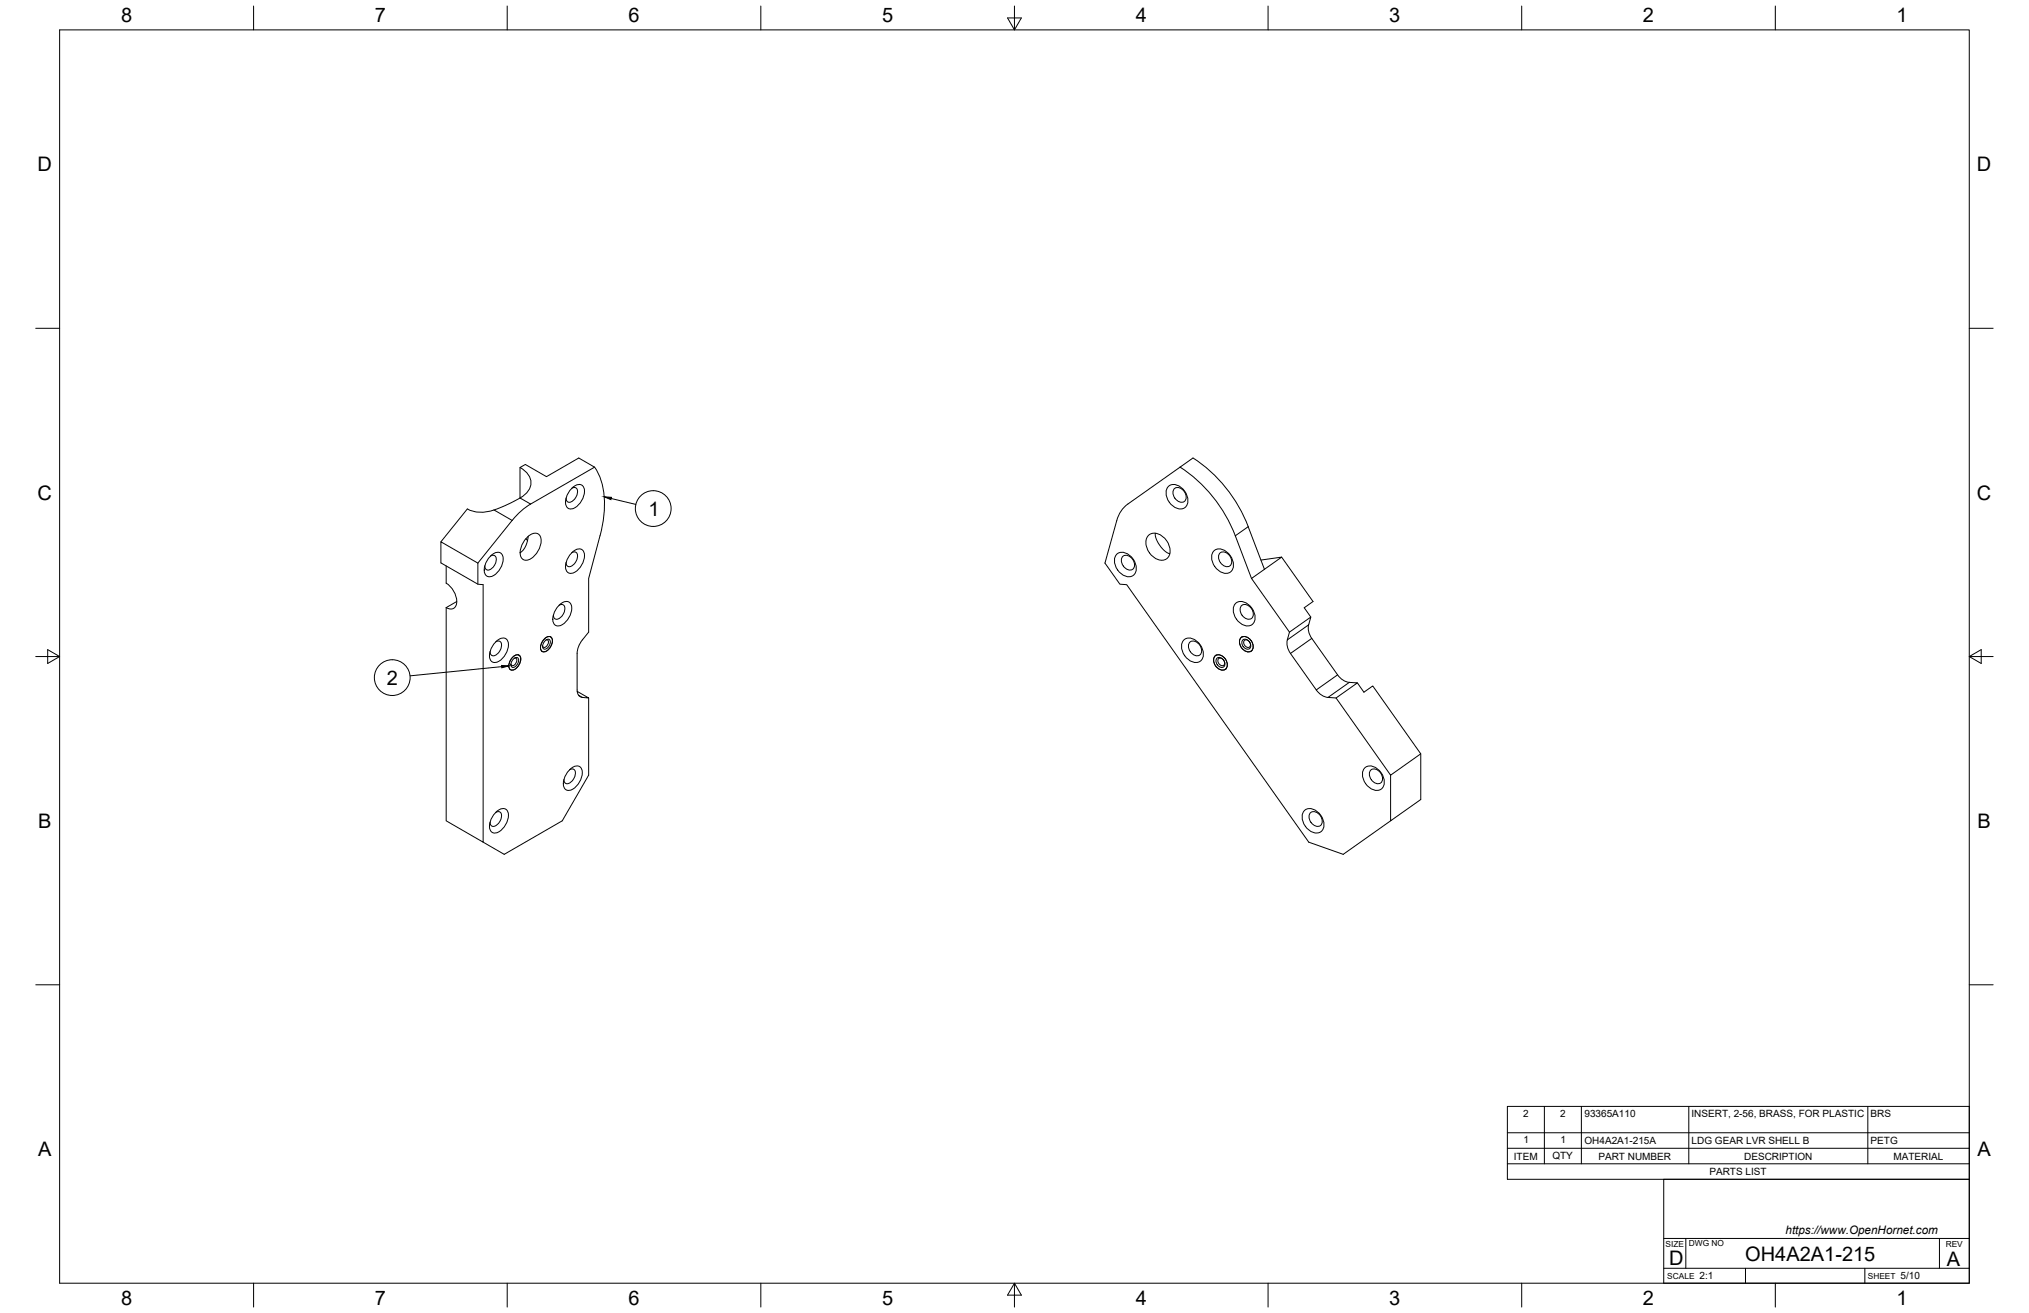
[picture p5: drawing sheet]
<svg xmlns="http://www.w3.org/2000/svg" width="864mm" height="559mm" viewBox="0 0 864 559" stroke-linecap="round" stroke-linejoin="round" font-family="sans-serif">
<!-- layer: Visible -->
<g fill="none" stroke="#000" stroke-width=".43">
<path d="M221.4 199a7.1 7.1 0 0 1 4.2 8.5 9.1 9.1 0 0 1-4.2 4.4M253.1 198.8l-6.8-3.9-13.7 8-9-5.2-2.3 1.3v12.9M253.1 198.8l-27.3 15.7M253.1 198.8a31.9 31.9 0 0 1 3.6 23.1l-.8 4-5.4 20.3v22.8l-2.6 3.3a9.8 9.8 0 0 0-2.3 5.8l.1 16.3 .7 1.7 1.5 .7M502.3 198.8l-22.3 15.7a12.3 12.3 0 0 0-4.7 7l-5 18.1 6.4 9 2.9 .2 77.4 109.6 14.7 5.2 20.2-14.3M502.3 198.8l5.5-3.9a61 61 0 0 1 23.5 29.2M502.3 198.8a61 61 0 0 1 23.5 29.2l6.9 18.2M221.3 211.9l-6.6 3.4a24.9 24.9 0 0 1-12.1 2.6l-3.7-1.3-11.2 14M225.9 214.5l-4.1 3-3.8 4M243.3 207.8a1.6 1.6 0 0 1 2 0 1.6 1.6 0 0 1 .5 2 4.4 4.4 0 0 1-3.8 3.9l-.9-.7-.2-1.1M243.3 207.8a3.2 3.2 0 0 1 4.9-.8 7.5 7.5 0 0 1-5.5 9.6 3.2 3.2 0 0 1-1.7-4.6l.7-1.8zM497.1 207.2a4.7 4.7 0 0 1 7.2 1.9 4.7 4.7 0 0 1-.7 7.3 6.6 6.6 0 0 1-7.3-7.1z"/>
<path d="M499.7 208.2a3.3 3.3 0 0 1 5 2.4 2.21 2.21 0 0 1-.6 2.8 2.21 2.21 0 0 1-3-.3 3.9 3.9 0 0 1-1.4-4.9zM208.7 236.7a1.6 1.6 0 0 1 2.1-.1 1.6 1.6 0 0 1 .4 2 4.4 4.4 0 0 1-3.8 4l-.9-.8-.1-1M208.7 236.7a3.2 3.2 0 0 1 4.9-.8 7.5 7.5 0 0 1-5.5 9.6 3.2 3.2 0 0 1-1.8-4.7l1.2-2.6zM218 221.5l-14.6 18.1M223.8 229.3l.7 .8M224.4 228.6a3.4 3.4 0 0 1 5.3-.8 8.4 8.4 0 0 1-3.8 10 2.73 2.73 0 0 1-3.2 .3 2.73 2.73 0 0 1-1.3-2.8 10 10 0 0 1 3-6.7zM224.8 228.2l-1.1 4.3-1.1 1.7-1.2 1M243.3 235.3a1.6 1.6 0 0 1 2-.1 1.6 1.6 0 0 1 .5 2 4.4 4.4 0 0 1-3.8 4l-.9-.8-.2-1.1M243.3 235.3a3.2 3.2 0 0 1 4.9-.9 7.5 7.5 0 0 1-5.5 9.6 3.2 3.2 0 0 1-1.7-4.6l1.1-2.6zM475.1 236.1a4.7 4.7 0 0 1 7.2 1.8 4.7 4.7 0 0 1-.6 7.4 6.6 6.6 0 0 1-7.4-7.1zM477.7 237a3.3 3.3 0 0 1 5.1 2.4 2.21 2.21 0 0 1-.7 2.9 2.21 2.21 0 0 1-2.9-.3 3.9 3.9 0 0 1-1.5-5zM488.7 228a4.9 4.9 0 0 1 7.2 1.3 6.1 6.1 0 0 1 .6 8.5 5.9 5.9 0 0 1-7.8-3.4 5.7 5.7 0 0 1 0-6.4z"/>
<path d="M491.7 226.9l.3 2 1.6 3.2 2.4 2.6 1.9 1M516.5 234.6a4.7 4.7 0 0 1 7.1 1.9 4.7 4.7 0 0 1-.6 7.3 6.6 6.6 0 0 1-7.3-7.1zM519 235.6a3.3 3.3 0 0 1 5.1 2.4 2.21 2.21 0 0 1-.7 2.9 2.21 2.21 0 0 1-2.9-.4 3.9 3.9 0 0 1-1.5-4.9zM531.3 224.2l6.9 18.1M536.7 238.4l8.8-1.3-7.3 5.2M545.5 237.1l13.4 18.9-3.8 2.7 2.8 3.9M189.9 240.9v7.3a9.2 9.2 0 0 1 4.2 9.4 2.62 2.62 0 0 1-4.2 1M194.4 256l-4.5 2.6M203.4 248.6v-9l-15.7-9v9l15.7 9 2.2 .2v109.6l-15.7-9.1v-90.7M237.9 257.6a1.6 1.6 0 0 1 2 0 1.6 1.6 0 0 1 .5 1.9 4.4 4.4 0 0 1-3.8 4l-.9-.8-.2-1M237.9 257.6a3.2 3.2 0 0 1 4.9-.8 7.5 7.5 0 0 1-5.5 9.6 3.2 3.2 0 0 1-1.8-4.6l1.2-2.7zM525.7 257a4.7 4.7 0 0 1 7.2 1.9 4.7 4.7 0 0 1-.7 7.3 6.6 6.6 0 0 1-7.3-7.1z"/>
<path d="M528.2 258a3.3 3.3 0 0 1 5.1 2.4 2.21 2.21 0 0 1-.7 2.8 2.21 2.21 0 0 1-2.9-.3 3.9 3.9 0 0 1-1.5-4.9zM538.2 242.3l-5.5 3.9 16.1 22.8M211 273.2a1.6 1.6 0 0 1 2-.1 1.6 1.6 0 0 1 .4 2 4.4 4.4 0 0 1-3.8 4l-.8-.8-.2-1M211 273.2a3.2 3.2 0 0 1 4.9-.8 7.5 7.5 0 0 1-5.6 9.6 3.2 3.2 0 0 1-1.7-4.7l1.2-2.6zM218.1 279.8a1.86 1.86 0 0 1 1.8-1.2 1.86 1.86 0 0 1 1.7 1.2 4.6 4.6 0 0 1-4.1 5.4 3.2 3.2 0 0 1 .2-4.9zM218.1 279.8a1.84 1.84 0 0 1 1.8-1.2 1.84 1.84 0 0 1 1.7 1.2 4.6 4.6 0 0 1-4.1 5.3 3.2 3.2 0 0 1 .2-4.8zM220.7 278.7l.2 .1M230.6 277.1l.2 .2M231.6 272a1.86 1.86 0 0 1 1.7-1.2 1.86 1.86 0 0 1 1.8 1.3 4.6 4.6 0 0 1-4.1 5.3 3.2 3.2 0 0 1 .2-4.9zM231.6 272a1.84 1.84 0 0 1 1.7-1.2 1.84 1.84 0 0 1 1.8 1.3 4.6 4.6 0 0 1-4.1 5.3 3.2 3.2 0 0 1 .2-4.8zM232.2 272.6a1.17 1.17 0 0 1 1.6-.5 1.17 1.17 0 0 1 .4 1.6 2.62 2.62 0 0 1-2.8 2.5 2.62 2.62 0 0 1 .8-3.6zM232.4 272.4l.3-.1a1.57 1.57 0 0 1-.1 2.7l-1.1 .6-.6-.7"/>
<path d="M234.1 270.9l.3 .2M503.7 272.6a4.7 4.7 0 0 1 7.1 1.8 4.7 4.7 0 0 1-.6 7.4 6.6 6.6 0 0 1-7.3-7.1zM506.2 273.5a3.3 3.3 0 0 1 5.1 2.4 2.21 2.21 0 0 1-.7 2.9 2.21 2.21 0 0 1-2.9-.3 3.9 3.9 0 0 1-1.5-5zM517 279.4a2.93 2.93 0 0 1 4.5 1.1 2.77 2.77 0 0 1-1.1 4.7 4.2 4.2 0 0 1-3.4-5.8zM517 279.4a2.91 2.91 0 0 1 4.5 1.1 2.74 2.74 0 0 1-1.1 4.7 4.2 4.2 0 0 1-3.4-5.8zM517.7 278.8l-.3 .2M528 271.6a2.93 2.93 0 0 1 4.6 1.1 2.77 2.77 0 0 1-1.2 4.8 4.2 4.2 0 0 1-3.4-5.9zM528 271.6a2.91 2.91 0 0 1 4.5 1.1 2.74 2.74 0 0 1-1.1 4.7 4.2 4.2 0 0 1-3.4-5.8zM528.7 271l-.3 .3M529.1 272.3a2.48 2.48 0 0 1 2.7 .9 2.48 2.48 0 0 1 0 2.9 2.48 2.48 0 0 1-2.7-1 2.48 2.48 0 0 1 0-2.8zM529.8 272.5a1.9 1.9 0 0 1 2 .7 1.9 1.9 0 0 1 0 2.2 1.9 1.9 0 0 1-2-.7 1.9 1.9 0 0 1 0-2.2zM532.7 276.9l-.2 .2"/>
<path d="M532.8 276.9h.1M548.8 269a10.8 10.8 0 0 0-1 5.4l.3 1.5 1.2 2.2 10.9 15.5a7.2 7.2 0 0 0 5.1 3.2M548.8 269l9.1-6.4a10.6 10.6 0 0 0-1 5.4l.6 2.3 .8 1.4 11 15.5a7.2 7.2 0 0 0 5 3.2M217.1 284.9l.2 .2M218.7 280.3a1.17 1.17 0 0 1 1.6-.4 1.17 1.17 0 0 1 .4 1.6 2.62 2.62 0 0 1-2.8 2.5 2.62 2.62 0 0 1 .8-3.7zM218.9 280.1h.4a1.57 1.57 0 0 1-.1 2.7l-1.1 .5-.6-.7M245.7 294.3l4.8 2.8-2.6-.3M250.5 297.1v32.8l-11.2 19.4-24.7 14.3-9-5.2M518.1 280a2.48 2.48 0 0 1 2.7 1 2.48 2.48 0 0 1 0 2.8 2.48 2.48 0 0 1-2.7-.9 2.48 2.48 0 0 1 0-2.9zM518.8 280.2a1.9 1.9 0 0 1 2 .8 1.9 1.9 0 0 1 0 2.2 1.9 1.9 0 0 1-2-.8 1.9 1.9 0 0 1 0-2.2zM521.8 284.7l-.3 .2M574.3 290.4l3.4 .2-9 6.5-3.5-.3"/>
<path d="M577.7 290.6l2.8 4 3.8-2.7 20.4 28.9-12.8 9.1-23.2-32.8M242.4 327.6a1.6 1.6 0 0 1 2-.1 1.6 1.6 0 0 1 .5 2 4.4 4.4 0 0 1-3.8 4l-.9-.8-.2-1M242.4 327.6a3.2 3.2 0 0 1 4.9-.8 7.5 7.5 0 0 1-5.5 9.6 3.2 3.2 0 0 1-1.8-4.6l.7-1.8zM580.7 327a4.7 4.7 0 0 1 7.1 1.9 4.7 4.7 0 0 1-.6 7.3 6.6 6.6 0 0 1-7.3-7.1zM583.2 328a3.3 3.3 0 0 1 5.1 2.4 2.21 2.21 0 0 1-.7 2.8 2.21 2.21 0 0 1-2.9-.3 3.9 3.9 0 0 1-1.5-4.9zM604.7 320.8v19.5l-12.8 9v-19.4M211 345.8a1.6 1.6 0 0 1 2-.1 1.6 1.6 0 0 1 .4 2 4.4 4.4 0 0 1-3.8 4l-.8-.8-.2-1M211 345.8a3.2 3.2 0 0 1 4.9-.9 7.5 7.5 0 0 1-5.6 9.6 3.2 3.2 0 0 1-1.7-4.6l1.2-2.6zM555 345.1a4.7 4.7 0 0 1 7.2 1.9 4.7 4.7 0 0 1-.7 7.3 6.6 6.6 0 0 1-7.3-7.1zM557.6 346.1a3.3 3.3 0 0 1 5 2.4 2.21 2.21 0 0 1-.6 2.9 2.21 2.21 0 0 1-2.9-.3 3.9 3.9 0 0 1-1.5-5z"/>
</g>
<!-- layer: Visible Narrow -->
<path d="M210.3 217l7.7 4.5M221.3 211.9l4.5 2.6M531.3 224.2l-5.5 3.8M557 265.9l-9.1 6.4M558.3 271.7l-9 6.4M246.3 295.9l1.6 .9M569.3 287.2l-9.1 6.4M574.3 290.4l-9.1 6.4" fill="none" stroke="#000" stroke-width=".43"/>
<!-- layer: Border -->
<g fill="none" stroke="#000" stroke-width=".43">
<path d="M25.4 12.7h812.8v533.4h-812.8zM107.9 2.6v10.1M215.9 2.6v10.1M323.8 2.6v10.1M428.8 7.6h5.9l-2.9 5.1zM431.8 2.6v10.1M539.7 2.6v10.1M647.7 2.6v10.1M755.6 2.6v10.1M15.2 139.7h10.2M838.2 139.7h10.1M15.2 279.4h10.2"/>
<path d="M20.3 276.5l5.1 2.9-5.1 3zM838.2 279.4l5.1-2.9v5.9zM838.2 279.4h10.1M15.2 419.1h10.2M838.2 419.1h10.1M107.9 546.1v10.2M215.9 546.1v10.2M323.8 546.1v10.2M431.8 546.1l2.9 5.1h-5.9zM431.8 546.1v10.2M539.7 546.1v10.2M647.7 546.1v10.2"/>
<path d="M755.6 546.1v10.2"/>
</g>
<!-- layer: Titleblock -->
<path d="M708.1 501.9h130.1v44.2h-130.1zM708.1 539.8h130.1M708.1 527.1h130.1M717.5 527.1v12.7M742.9 539.8v6.3M793.7 539.8v6.3M825.5 527.1v12.7" fill="none" stroke="#000" stroke-width=".43"/>
<!-- layer: Parts Lists -->
<path d="M641.6 470.9h196.6v31h-196.6zM657.3 470.9v24.4M673.1 470.9v24.4M718.8 470.9v24.4M795 470.9v24.4M641.6 495.3h196.6M641.6 488.7h196.6M641.6 482.1h196.6" fill="none" stroke="#000" stroke-width=".43"/>
<!-- layer: Balloons -->
<g fill="none" stroke="#000" stroke-width=".43">
<circle cx="278" cy="216.4" r="7.6"/>
<circle cx="167" cy="288.4" r="7.6"/>
</g>
<!-- layer: 0 -->
<path d="M257.2 211.4l3 .3-.2 .9zM213.5 283.2l3.1 .2-3 .8z" fill="#000" stroke="#000" stroke-width=".43"/>
<path d="M260.1 212.2l10.5 2.5M213.6 283.7l-39.1 3.9" fill="none" stroke="#000" stroke-width=".43"/>
<g font-size="8.5">
<text x="51.6" y="9.4">8</text>
<text x="159.5" y="9.4">7</text>
<text x="267.5" y="9.4">6</text>
<text x="375.4" y="9.3">5</text>
<text x="483.4" y="9.4">4</text>
<text x="591.3" y="9.4">3</text>
<text x="699.3" y="9.4">2</text>
<text x="807.2" y="9.4">1</text>
<text x="16" y="72.9">D</text>
<text x="841.4" y="72.9">D</text>
<text x="16" y="212.6">C</text>
<text x="841.4" y="212.6">C</text>
<text x="276" y="219.5">1</text>
<text x="164.7" y="291.5">2</text>
<text x="16.2" y="352.3">B</text>
<text x="841.7" y="352.3">B</text>
<text x="16.2" y="492">A</text>
<text x="841.7" y="492">A</text>
<text x="710.4" y="538.4">D</text>
<text x="742.8" y="536.7">OH4A2A1-215</text>
<text x="828.7" y="538.8">A</text>
<text x="51.6" y="555.5">8</text>
<text x="159.5" y="555.5">7</text>
<text x="267.5" y="555.5">6</text>
<text x="375.4" y="555.4">5</text>
<text x="483.4" y="555.5">4</text>
<text x="591.3" y="555.5">3</text>
<text x="699.3" y="555.5">2</text>
<text x="807.2" y="555.5">1</text>
</g>
<text font-size="5" x="760" y="525.2">https://www.OpenHornet.com</text>
<g font-size="4.3">
<text x="648.3" y="475.2">2</text>
<text x="664.1" y="475.2">2</text>
<text x="674.4" y="475.4">93365A110</text>
<text x="719.9" y="475.5">INSERT, 2-56, BRASS, FOR PLASTIC</text>
<text x="796.2" y="475.5">BRS</text>
<text x="648.4" y="486.4">1</text>
<text x="664.2" y="486.4">1</text>
<text x="674.4" y="486.7">OH4A2A1-215A</text>
<text x="720" y="486.7">LDG GEAR LVR SHELL B</text>
<text x="796.2" y="486.7">PETG</text>
<text x="644.3" y="493.5">ITEM</text>
<text x="660.7" y="493.4">QTY</text>
<text x="680.3" y="493.5">PART NUMBER</text>
<text x="742.4" y="493.5">DESCRIPTION</text>
<text x="805.9" y="493.5">MATERIAL</text>
<text x="727.6" y="500.1">PARTS LIST</text>
<text x="723.4" y="544.5">2:1</text>
<text x="809" y="544.5">5/10</text>
</g>
<g font-size="3.5">
<text x="708.9" y="530.9">SIZE</text>
<text x="718.9" y="530.5">DWG NO</text>
<text x="828.2" y="530.9">REV</text>
<text x="709.6" y="544.2">SCALE</text>
<text x="795" y="544.2">SHEET</text>
</g>
</svg>
